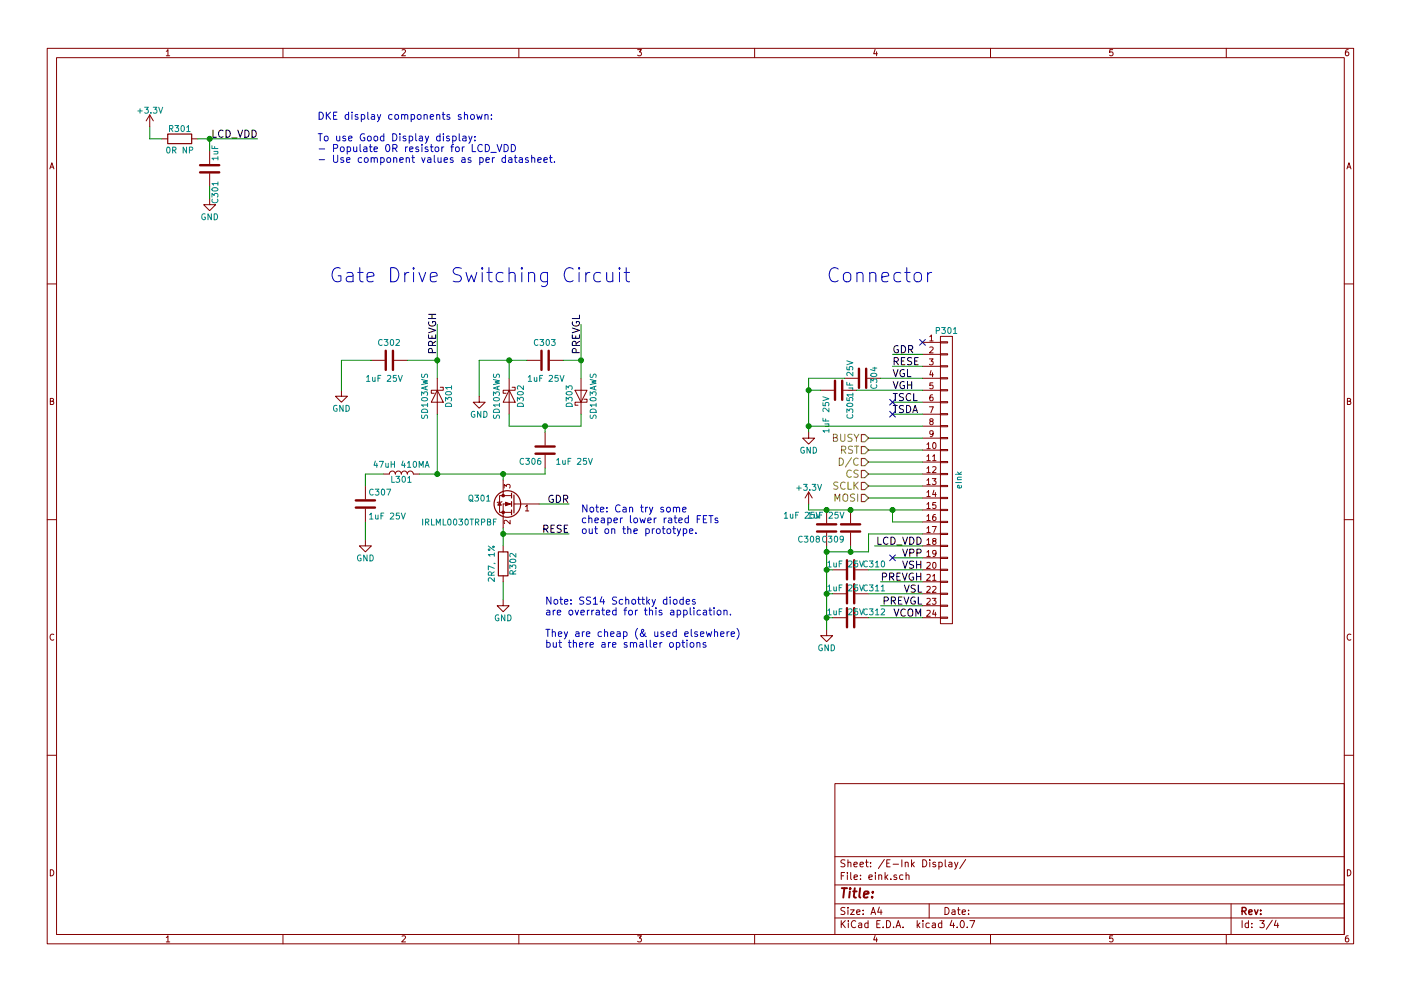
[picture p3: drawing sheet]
EESchema Schematic File Version 2
LIBS:minimum-viable-badge-rescue
LIBS:power
LIBS:device
LIBS:transistors
LIBS:conn
LIBS:linear
LIBS:regul
LIBS:74xx
LIBS:cmos4000
LIBS:adc-dac
LIBS:memory
LIBS:xilinx
LIBS:microcontrollers
LIBS:dsp
LIBS:microchip
LIBS:analog_switches
LIBS:motorola
LIBS:texas
LIBS:intel
LIBS:audio
LIBS:interface
LIBS:digital-audio
LIBS:philips
LIBS:display
LIBS:cypress
LIBS:siliconi
LIBS:opto
LIBS:atmel
LIBS:contrib
LIBS:valves
LIBS:ESP32-footprints-Shem-Lib
LIBS:minimum-viable-badge-parts
LIBS:minimum-viable-badge-cache
EELAYER 25 0
EELAYER END
$Descr A4 11693 8268
encoding utf-8
Sheet 3 4
Title ""
Date ""
Rev ""
Comp ""
Comment1 ""
Comment2 ""
Comment3 ""
Comment4 ""
$EndDescr
$Comp
L CONN_01X24 P301
U 1 1
P 7900 4000
F 0 "P301" H 7900 5250 50  0000 C CNN
F 1 "eInk" V 8000 4000 50  0000 C CNN
F 2 "libs:FPC_0.5mm_Pitch_24_Pin" H 7900 4000 50  0001 C CNN
F 3 "" H 7900 4000 50  0000 C CNN
F 4 "http://www.szlcsc.com/product/details_11604.html" H 7350 2250 60  0001 C CNN "LCSC"
	1    7900 4000
	1    0    0    -1  
$EndComp
$Comp
L +3.3V #PWR027
U 1 1
P 6750 4200
F 0 "#PWR027" H 6750 4050 50  0001 C CNN
F 1 "+3.3V" H 6750 4340 50  0000 C CNN
F 2 "" H 6750 4200 50  0000 C CNN
F 3 "" H 6750 4200 50  0000 C CNN
	1    6750 4200
	1    0    0    -1  
$EndComp
NoConn ~ 7700 2850
Text Label 7450 2950 0    60   ~ 0
GDR
Text Label 7450 3050 0    60   ~ 0
RESE
Text Label 7450 3250 0    60   ~ 0
VGH
Text Label 7450 3150 0    60   ~ 0
VGL
$Comp
L C C304
U 1 1
P 7200 3150
F 0 "C304" H 7100 3250 50  0000 L CNN
F 1 "1uF 25V" H 7050 3050 50  0000 L CNN
F 2 "Capacitors_SMD:C_0603_HandSoldering" H 7238 3000 50  0001 C CNN
F 3 "" H 7200 3150 50  0000 C CNN
F 4 "http://www.szlcsc.com/product/details_94382.html" H 7350 2250 60  0001 C CNN "LCSC"
	1    7200 3150
	0    1    1    0   
$EndComp
$Comp
L C C305
U 1 1
P 7000 3250
F 0 "C305" H 7050 3350 50  0000 L CNN
F 1 "1uF 25V" H 7050 3150 50  0000 L CNN
F 2 "Capacitors_SMD:C_0603_HandSoldering" H 7038 3100 50  0001 C CNN
F 3 "" H 7000 3250 50  0000 C CNN
F 4 "http://www.szlcsc.com/product/details_94382.html" H 7350 2250 60  0001 C CNN "LCSC"
	1    7000 3250
	0    1    1    0   
$EndComp
Text Label 7450 3350 0    60   ~ 0
TSCL
Text Label 7450 3450 0    60   ~ 0
TSDA
$Comp
L GND #PWR028
U 1 1
P 6750 3600
F 0 "#PWR028" H 6750 3350 50  0001 C CNN
F 1 "GND" H 6750 3450 50  0000 C CNN
F 2 "" H 6750 3600 50  0000 C CNN
F 3 "" H 6750 3600 50  0000 C CNN
	1    6750 3600
	1    0    0    -1  
$EndComp
$Comp
L C C308
U 1 1
P 6900 4400
F 0 "C308" H 6950 4500 50  0000 L CNN
F 1 "1uF 25V" H 6950 4300 50  0000 L CNN
F 2 "Capacitors_SMD:C_0603_HandSoldering" H 6938 4250 50  0001 C CNN
F 3 "" H 6900 4400 50  0000 C CNN
F 4 "http://www.szlcsc.com/product/details_94382.html" H 7350 2250 60  0001 C CNN "LCSC"
	1    6900 4400
	-1   0    0    1   
$EndComp
$Comp
L C C309
U 1 1
P 7100 4400
F 0 "C309" H 7150 4500 50  0000 L CNN
F 1 "1uF 25V" H 7150 4300 50  0000 L CNN
F 2 "Capacitors_SMD:C_0603_HandSoldering" H 7138 4250 50  0001 C CNN
F 3 "" H 7100 4400 50  0000 C CNN
F 4 "http://www.szlcsc.com/product/details_94382.html" H 7350 2250 60  0001 C CNN "LCSC"
	1    7100 4400
	-1   0    0    1   
$EndComp
Text Label 7700 4550 2    60   ~ 0
LCD_VDD
Text Label 7700 4650 2    60   ~ 0
VPP
Text Label 7700 4750 2    60   ~ 0
VSH
Text Label 7700 4850 2    60   ~ 0
PREVGH
Text Label 7700 4950 2    60   ~ 0
VSL
Text Label 7700 5050 2    60   ~ 0
PREVGL
Text Label 7700 5150 2    60   ~ 0
VCOM
$Comp
L C C310
U 1 1
P 7100 4750
F 0 "C310" V 7050 4850 50  0000 L CNN
F 1 "1uF 25V" V 7050 4550 50  0000 L CNN
F 2 "Capacitors_SMD:C_0603_HandSoldering" H 7138 4600 50  0001 C CNN
F 3 "" H 7100 4750 50  0000 C CNN
F 4 "http://www.szlcsc.com/product/details_94382.html" H 7350 2250 60  0001 C CNN "LCSC"
	1    7100 4750
	0    1    1    0   
$EndComp
$Comp
L C C311
U 1 1
P 7100 4950
F 0 "C311" V 7050 5050 50  0000 L CNN
F 1 "1uF 25V" V 7050 4750 50  0000 L CNN
F 2 "Capacitors_SMD:C_0603_HandSoldering" H 7138 4800 50  0001 C CNN
F 3 "" H 7100 4950 50  0000 C CNN
F 4 "http://www.szlcsc.com/product/details_94382.html" H 7350 2250 60  0001 C CNN "LCSC"
	1    7100 4950
	0    1    1    0   
$EndComp
$Comp
L C C312
U 1 1
P 7100 5150
F 0 "C312" V 7050 5250 50  0000 L CNN
F 1 "1uF 25V" V 7050 4950 50  0000 L CNN
F 2 "Capacitors_SMD:C_0603_HandSoldering" H 7138 5000 50  0001 C CNN
F 3 "" H 7100 5150 50  0000 C CNN
F 4 "http://www.szlcsc.com/product/details_94382.html" H 7350 2250 60  0001 C CNN "LCSC"
	1    7100 5150
	0    1    1    0   
$EndComp
$Comp
L GND #PWR029
U 1 1
P 6900 5250
F 0 "#PWR029" H 6900 5000 50  0001 C CNN
F 1 "GND" H 6900 5100 50  0000 C CNN
F 2 "" H 6900 5250 50  0000 C CNN
F 3 "" H 6900 5250 50  0000 C CNN
	1    6900 5250
	1    0    0    -1  
$EndComp
Wire Wire Line
	7700 3950 7250 3950
Wire Wire Line
	7700 3750 7250 3750
Wire Wire Line
	7700 3850 7250 3850
Wire Wire Line
	7700 4050 7250 4050
Wire Wire Line
	7700 4150 7250 4150
Wire Wire Line
	7700 2950 7450 2950
Wire Wire Line
	7700 3050 7450 3050
Wire Wire Line
	7700 3150 7350 3150
Wire Wire Line
	7150 3250 7700 3250
Wire Wire Line
	7050 3150 6750 3150
Wire Wire Line
	6750 3150 6750 3600
Wire Wire Line
	6850 3250 6750 3250
Connection ~ 6750 3250
Wire Wire Line
	7700 3350 7450 3350
Wire Wire Line
	7700 3450 7450 3450
Wire Wire Line
	6750 3550 7700 3550
Wire Wire Line
	6750 4250 7700 4250
Wire Wire Line
	6750 4250 6750 4200
Wire Wire Line
	6900 4550 6900 5250
Wire Wire Line
	6900 4600 7250 4600
Wire Wire Line
	7250 4600 7250 4450
Wire Wire Line
	7250 4450 7700 4450
Wire Wire Line
	7700 4550 7300 4550
Wire Wire Line
	7700 4650 7450 4650
Wire Wire Line
	7100 4550 7100 4600
Connection ~ 7100 4600
Wire Wire Line
	7700 4750 7250 4750
Wire Wire Line
	7700 4850 7350 4850
Wire Wire Line
	7700 4950 7250 4950
Wire Wire Line
	7700 5050 7350 5050
Wire Wire Line
	7700 5150 7250 5150
Wire Wire Line
	6900 4750 6950 4750
Connection ~ 6900 4600
Wire Wire Line
	6900 4950 6950 4950
Connection ~ 6900 4750
Wire Wire Line
	6900 5150 6950 5150
Connection ~ 6900 4950
Connection ~ 6900 5150
Wire Wire Line
	7700 3650 7250 3650
Wire Wire Line
	7700 4350 7450 4350
Connection ~ 7450 4250
Wire Wire Line
	7450 4350 7450 4250
$Comp
L +3.3V #PWR030
U 1 1
P 1250 1050
F 0 "#PWR030" H 1250 900 50  0001 C CNN
F 1 "+3.3V" H 1250 1190 50  0000 C CNN
F 2 "" H 1250 1050 50  0000 C CNN
F 3 "" H 1250 1050 50  0000 C CNN
	1    1250 1050
	1    0    0    -1  
$EndComp
$Comp
L R R301
U 1 1
P 1500 1150
F 0 "R301" V 1580 1150 50  0000 C CNN
F 1 "0R NP" V 1400 1150 50  0000 C CNN
F 2 "Resistors_SMD:R_0603_HandSoldering" V 1430 1150 50  0001 C CNN
F 3 "" H 1500 1150 50  0000 C CNN
F 4 "311-12.0KHRCT-ND" V -7900 2550 60  0001 C CNN "Digikey PN"
F 5 "http://www.digikey.com.au/product-detail/en/yageo/RC0603FR-0712KL/311-12.0KHRCT-ND/729860" V -7900 2550 60  0001 C CNN "Link"
F 6 "RC0603FR-0712KL" V -7900 2550 60  0001 C CNN "Manufacturer PN"
F 7 "0.10" V -7900 2550 60  0001 C CNN "Unit Cost"
F 8 "http://www.szlcsc.com/product/details_16080.html" H 7350 2250 60  0001 C CNN "LCSC"
	1    1500 1150
	0    -1   -1   0   
$EndComp
$Comp
L C C301
U 1 1
P 1750 1400
F 0 "C301" V 1700 1500 50  0000 L CNN
F 1 "1uF" V 1700 1200 50  0000 L CNN
F 2 "Capacitors_SMD:C_0603_HandSoldering" H 1788 1250 50  0001 C CNN
F 3 "" H 1750 1400 50  0000 C CNN
F 4 "http://www.szlcsc.com/product/details_94382.html" H 7350 2250 60  0001 C CNN "LCSC"
	1    1750 1400
	-1   0    0    1   
$EndComp
$Comp
L GND #PWR031
U 1 1
P 1750 1650
F 0 "#PWR031" H 1750 1400 50  0001 C CNN
F 1 "GND" H 1750 1500 50  0000 C CNN
F 2 "" H 1750 1650 50  0000 C CNN
F 3 "" H 1750 1650 50  0000 C CNN
	1    1750 1650
	1    0    0    -1  
$EndComp
Text Label 2150 1150 2    60   ~ 0
LCD_VDD
Wire Wire Line
	1250 1050 1250 1150
Wire Wire Line
	1250 1150 1350 1150
Wire Wire Line
	1650 1150 2150 1150
Wire Wire Line
	1750 1150 1750 1250
Connection ~ 1750 1150
Wire Wire Line
	1750 1650 1750 1550
Text HLabel 7250 3650 0    60   Input ~ 0
BUSY
Text HLabel 7250 3750 0    60   Input ~ 0
RST
Text HLabel 7250 3850 0    60   Input ~ 0
D/C
Text HLabel 7250 3950 0    60   Input ~ 0
CS
Text HLabel 7250 4050 0    60   Input ~ 0
SCLK
Text HLabel 7250 4150 0    60   Input ~ 0
MOSI
Connection ~ 6750 3550
Connection ~ 7100 4250
Connection ~ 6900 4250
Text Notes 2650 1350 0    60   ~ 0
DKE display components shown:\n\nTo use Good Display display:\n- Populate 0R resistor for LCD_VDD\n- Use component values as per datasheet.
$Comp
L C C307
U 1 1
P 3050 4200
F 0 "C307" H 3075 4300 50  0000 L CNN
F 1 "1uF 25V" H 3075 4100 50  0000 L CNN
F 2 "Capacitors_SMD:C_0603_HandSoldering" H 3088 4050 50  0001 C CNN
F 3 "" H 3050 4200 50  0001 C CNN
F 4 "http://www.szlcsc.com/product/details_42881.html" H 7350 2250 60  0001 C CNN "LCSC"
	1    3050 4200
	1    0    0    -1  
$EndComp
$Comp
L L L301
U 1 1
P 3350 3950
F 0 "L301" V 3300 3950 50  0000 C CNN
F 1 "47uH 410MA" V 3425 3950 50  0000 C CNN
F 2 "Capacitors_SMD:C_1210_HandSoldering" H 3350 3950 50  0001 C CNN
F 3 "" H 3350 3950 50  0001 C CNN
F 4 "CBC3225T470KR" V 3350 3950 60  0001 C CNN "MPN"
F 5 "587-3069-2-ND " V 3350 3950 60  0001 C CNN "Digikey PN"
F 6 "FIXED IND 47UH 410MA 1.3 OHM 1210 SMD" V 3350 3950 60  0001 C CNN "Description"
F 7 "C113070" H 7350 2250 60  0001 C CNN "LCSC"
	1    3350 3950
	0    -1   -1   0   
$EndComp
$Comp
L D_Schottky D301
U 1 1
P 3650 3300
F 0 "D301" H 3650 3400 50  0000 C CNN
F 1 "SD103AWS" H 3650 3200 50  0000 C CNN
F 2 "Diodes_SMD:D_SOD-323" H 3650 3300 50  0001 C CNN
F 3 "" H 3650 3300 50  0001 C CNN
F 4 "http://www.szlcsc.com/product/details_110425.html" H 7350 2250 60  0001 C CNN "LCSC"
	1    3650 3300
	0    1    1    0   
$EndComp
$Comp
L C C302
U 1 1
P 3250 3000
F 0 "C302" V 3100 2900 50  0000 L CNN
F 1 "1uF 25V" V 3400 2800 50  0000 L CNN
F 2 "Capacitors_SMD:C_0603_HandSoldering" H 3288 2850 50  0001 C CNN
F 3 "" H 3250 3000 50  0001 C CNN
F 4 "http://www.szlcsc.com/product/details_16531.html" H 7350 2250 60  0001 C CNN "LCSC"
	1    3250 3000
	0    1    1    0   
$EndComp
$Comp
L D_Schottky D302
U 1 1
P 4250 3300
F 0 "D302" H 4250 3400 50  0000 C CNN
F 1 "SD103AWS" H 4250 3200 50  0000 C CNN
F 2 "Diodes_SMD:D_SOD-323" H 4250 3300 50  0001 C CNN
F 3 "" H 4250 3300 50  0001 C CNN
F 4 "http://www.szlcsc.com/product/details_110425.html" H 7350 2250 60  0001 C CNN "LCSC"
	1    4250 3300
	0    1    1    0   
$EndComp
$Comp
L C C303
U 1 1
P 4550 3000
F 0 "C303" V 4400 2900 50  0000 L CNN
F 1 "1uF 25V" V 4700 2850 50  0000 L CNN
F 2 "Capacitors_SMD:C_0603_HandSoldering" H 4588 2850 50  0001 C CNN
F 3 "" H 4550 3000 50  0001 C CNN
F 4 "http://www.szlcsc.com/product/details_16531.html" H 7350 2250 60  0001 C CNN "LCSC"
	1    4550 3000
	0    1    1    0   
$EndComp
$Comp
L D_Schottky D303
U 1 1
P 4850 3300
F 0 "D303" H 4850 3400 50  0000 C CNN
F 1 "SD103AWS" H 4850 3200 50  0000 C CNN
F 2 "Diodes_SMD:D_SOD-323" H 4850 3300 50  0001 C CNN
F 3 "" H 4850 3300 50  0001 C CNN
F 4 "http://www.szlcsc.com/product/details_110425.html" H 7350 2250 60  0001 C CNN "LCSC"
	1    4850 3300
	0    -1   -1   0   
$EndComp
$Comp
L C C306
U 1 1
P 4550 3750
F 0 "C306" H 4575 3850 50  0000 L CNN
F 1 "1uF 25V" H 4150 3850 50  0000 L CNN
F 2 "Capacitors_SMD:C_0603_HandSoldering" H 4588 3600 50  0001 C CNN
F 3 "" H 4550 3750 50  0001 C CNN
F 4 "http://www.szlcsc.com/product/details_107126.html" H 7350 2250 60  0001 C CNN "LCSC"
	1    4550 3750
	-1   0    0    1   
$EndComp
$Comp
L R R302
U 1 1
P 4200 4700
F 0 "R302" V 4280 4700 50  0000 C CNN
F 1 "2R7, 1%" V 4100 4700 50  0000 C CNN
F 2 "Resistors_SMD:R_0603_HandSoldering" V 4130 4700 50  0001 C CNN
F 3 "" H 4200 4700 50  0001 C CNN
F 4 "http://www.szlcsc.com/product/details_24144.html" H 7350 2250 60  0001 C CNN "LCSC"
	1    4200 4700
	1    0    0    -1  
$EndComp
$Comp
L GND #PWR032
U 1 1
P 4200 5000
F 0 "#PWR032" H 4200 4750 50  0001 C CNN
F 1 "GND" H 4200 4850 50  0000 C CNN
F 2 "" H 4200 5000 50  0001 C CNN
F 3 "" H 4200 5000 50  0001 C CNN
	1    4200 5000
	1    0    0    -1  
$EndComp
$Comp
L GND #PWR033
U 1 1
P 3050 4500
F 0 "#PWR033" H 3050 4250 50  0001 C CNN
F 1 "GND" H 3050 4350 50  0000 C CNN
F 2 "" H 3050 4500 50  0001 C CNN
F 3 "" H 3050 4500 50  0001 C CNN
	1    3050 4500
	1    0    0    -1  
$EndComp
$Comp
L GND #PWR034
U 1 1
P 2850 3250
F 0 "#PWR034" H 2850 3000 50  0001 C CNN
F 1 "GND" H 2850 3100 50  0000 C CNN
F 2 "" H 2850 3250 50  0001 C CNN
F 3 "" H 2850 3250 50  0001 C CNN
	1    2850 3250
	1    0    0    -1  
$EndComp
$Comp
L GND #PWR035
U 1 1
P 4000 3300
F 0 "#PWR035" H 4000 3050 50  0001 C CNN
F 1 "GND" H 4000 3150 50  0000 C CNN
F 2 "" H 4000 3300 50  0001 C CNN
F 3 "" H 4000 3300 50  0001 C CNN
	1    4000 3300
	1    0    0    -1  
$EndComp
Wire Wire Line
	4850 2700 4850 3150
Wire Wire Line
	4700 3000 4850 3000
Connection ~ 4850 3000
Wire Wire Line
	4250 3000 4250 3150
Wire Wire Line
	4000 3000 4000 3300
Connection ~ 4250 3000
Wire Wire Line
	4250 3450 4250 3550
Wire Wire Line
	4250 3550 4850 3550
Wire Wire Line
	4550 3550 4550 3600
Wire Wire Line
	4850 3550 4850 3450
Connection ~ 4550 3550
Wire Wire Line
	4550 3950 4550 3900
Wire Wire Line
	3500 3950 4550 3950
Wire Wire Line
	4200 3950 4200 4000
Wire Wire Line
	3650 3950 3650 3450
Connection ~ 4200 3950
Connection ~ 3650 3950
Wire Wire Line
	3050 4500 3050 4350
Wire Wire Line
	3050 4050 3050 3950
Wire Wire Line
	3050 3950 3200 3950
Wire Wire Line
	2850 3250 2850 3000
Wire Wire Line
	2850 3000 3100 3000
Wire Wire Line
	3650 2700 3650 3150
Connection ~ 3650 3000
Text Label 4850 2950 1    60   ~ 0
PREVGL
Text Label 3650 2950 1    60   ~ 0
PREVGH
Wire Wire Line
	3650 3000 3400 3000
Wire Wire Line
	4000 3000 4400 3000
Text Notes 2750 2350 0    118  ~ 0
Gate Drive Switching Circuit
Wire Wire Line
	4200 4400 4200 4550
Wire Wire Line
	4200 4450 4750 4450
Connection ~ 4200 4450
Text Label 4750 4450 2    60   ~ 0
RESE
Wire Wire Line
	4200 4850 4200 5000
Wire Wire Line
	4500 4200 4750 4200
Text Label 4750 4200 2    60   ~ 0
GDR
Text Notes 6900 2350 0    118  ~ 0
Connector
Text Notes 4550 5400 0    60   ~ 0
Note: SS14 Schottky diodes\nare overrated for this application.\n\nThey are cheap (& used elsewhere)\nbut there are smaller options
$Comp
L Q_NMOS_GSD Q301
U 1 1
P 4300 4200
F 0 "Q301" H 4500 4250 50  0000 L CNN
F 1 "IRLML0030TRPBF" H 4450 4050 50  0000 L CNN
F 2 "TO_SOT_Packages_SMD:SOT-23" H 4500 4300 50  0001 C CNN
F 3 "" H 4300 4200 50  0001 C CNN
F 4 "http://www.szlcsc.com/product/details_68364.html" H 7350 2250 60  0001 C CNN "LCSC"
	1    4300 4200
	-1   0    0    -1  
$EndComp
Text Notes 4850 4450 0    60   ~ 0
Note: Can try some\ncheaper lower rated FETs\nout on the prototype.
NoConn ~ 7450 3350
NoConn ~ 7450 3450
NoConn ~ 7450 4650
$EndSCHEMATC
